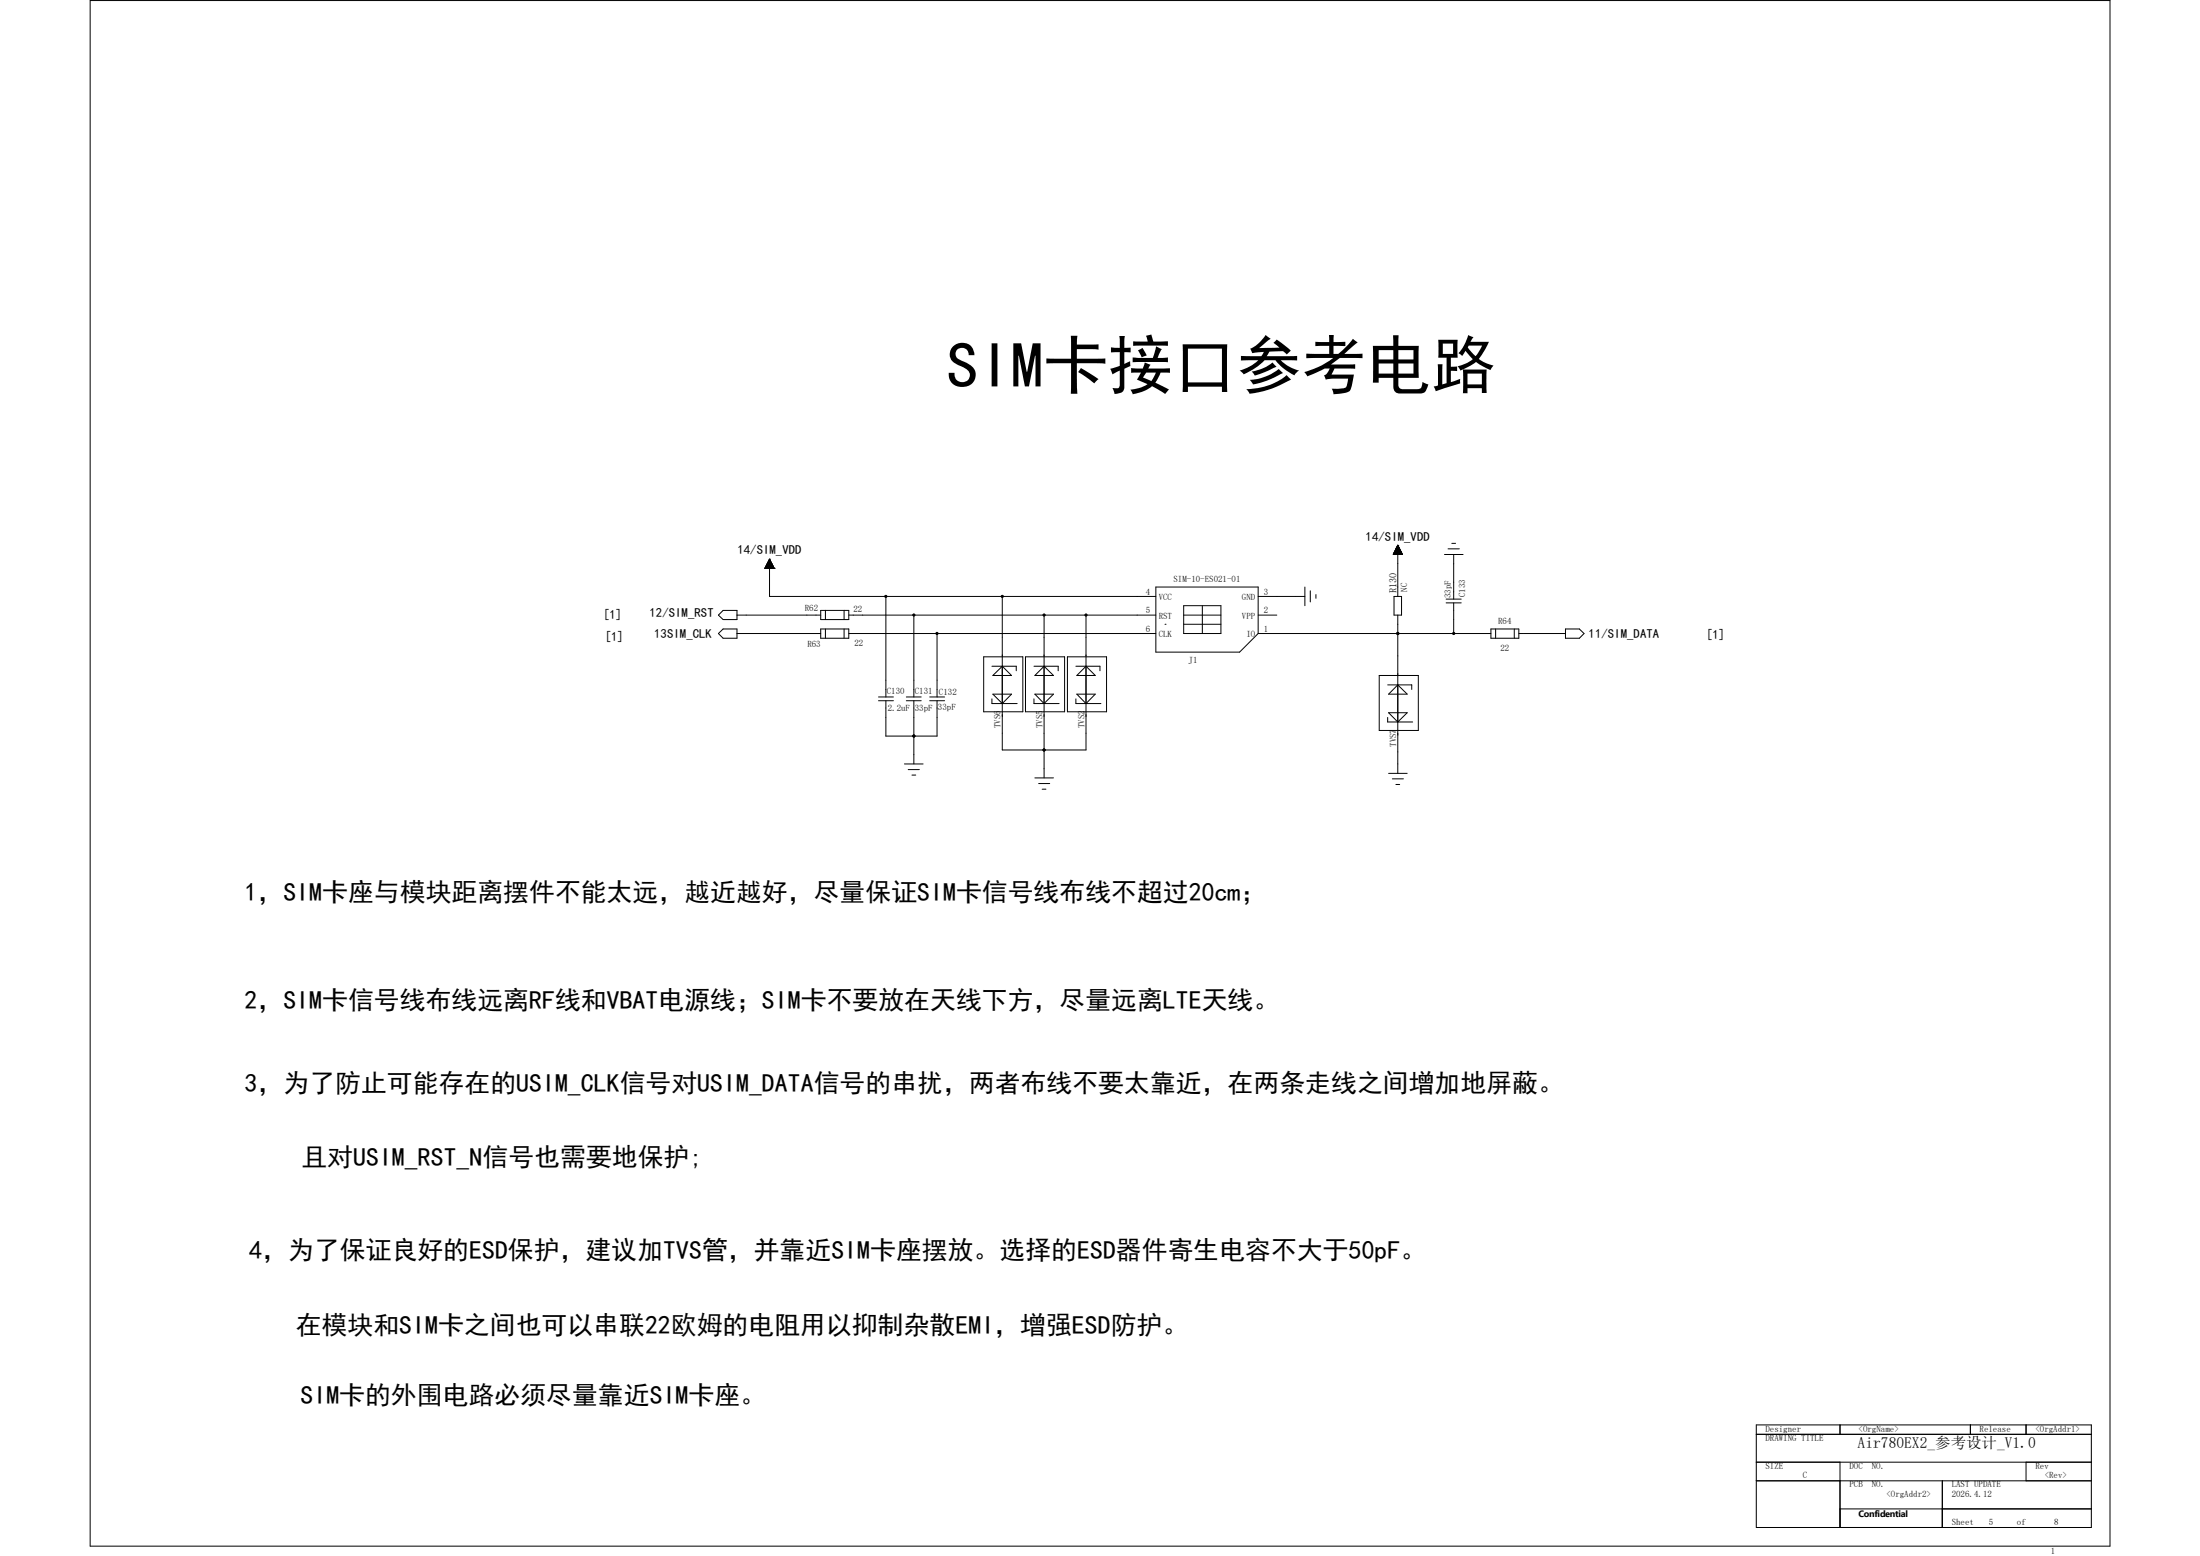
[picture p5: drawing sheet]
<svg xmlns="http://www.w3.org/2000/svg" width="297mm" height="210mm" viewBox="0 0 297 210" stroke-linecap="round" stroke-linejoin="round" font-family="sans-serif">
<g fill="none" stroke="#000" stroke-width=".14">
<path d="M12.2 .1h272.7v208.6h-272.7zM103.3 76.7h.1M103.3 76.7h1.2M103.3 76.6h1.2v.1M103.3 76.6v.1M103.3 76.6h1.1M103.4 76.5h1v.2M103.4 76.5v.2M103.4 76.5h1M103.4 76.4h1v.3M103.4 76.4v.3M103.4 76.4h1"/>
<path d="M103.5 76.3h.8v.4M103.5 76.3v.4M103.5 76.3h.8M103.5 76.2h.8v.5M103.5 76.2v.5M103.5 76.2h.7M103.6 76.1h.6v.6M103.6 76.1v.6M103.6 76v.7M103.6 76h.5M103.7 75.9h.4v.8M103.7 75.8h.4v.9"/>
<path d="M103.7 75.8v.9M103.7 75.8h.3M103.8 75.7h.2v1M103.8 75.7v1M103.8 75.7h.2M103.8 75.6h.2v1.1M103.8 75.6v1.1M103.8 75.6h.1M103.9 75.5v1.2M103.9 75.5h.1M103.9 75.5v5h52.1M103.9 75.5l-.6 1.2"/>
<path d="M103.9 75.5l.6 1.2M104.1 75.9h-.4v.8M104.5 76.7h.1M156 79.2h13.9v6.3l-2.6 2.5h-11.3zM176.2 79.2v2.5M176.9 79.7v1.5M188.1 74.8h1.2M188.1 74.8h.1M188.2 74.7h1.1M188.2 74.5v.3M188.2 74.6h1v.2M188.2 74.5h1"/>
<path d="M188.3 74.5h.8M188.3 74.4h.8v.4M188.3 74.3v.5M188.3 74.3h.8M188.4 74.3h.7v.5M188.4 74.2h.6M188.4 74.1v.7M188.4 74.1h.6M188.4 74.1h.6v.7M188.4 74v.8M188.5 74h.4M188.5 74h.4v.8"/>
<path d="M188.5 73.9v.9M188.5 73.9h.4M188.6 73.9h.3M188.6 73.8v1M188.6 73.8h.2M188.6 73.8h.2v1M188.6 73.7v1.1M188.6 73.7h.2M188.7 73.7h.1v1.1M188.7 73.6v1.2M188.7 73.6h.1M188.7 73.6v6.9"/>
<path d="M188.7 73.6l.6 1.2h-1.2M188.7 73.6l-.6 1.2M188.9 73.9v.9M189 74.2v.6M189 74.3h-.6v.5M189.2 74.5v.3M189.2 74.7h-1v.1M189.3 74.7v.1M195 74.8h2.5M195.5 74.1h1.5M196 73.3h.5M196.2 74.8v6.1"/>
<path d="M97 85.5l.6-.6h1.9v1.2h-1.9zM97.6 82.4h1.9v1.2h-1.9l-.6-.6zM99.5 83h11.3M99.5 85.5h11.3M110.8 82.4h3.8v1.2h-3.8zM110.8 84.9h3.8v1.2h-3.8zM111.4 82.4v1.2M111.4 84.9v1.2M114 82.4v1.2M114 84.9v1.2M114.6 83h41.4M114.6 85.5h41.4"/>
<path d="M118.6 94.1h2M118.6 94.6h2M119.6 94.6v4.7h6.9v-4.7M119.6 80.5v13.6M122.4 94.1h2M122.4 94.6h2M123.4 99.3h.1M123.4 83v11.1M123.4 94.6v8.5M125.5 94.1h2M125.5 94.6h2M126.5 85.5v8.6"/>
<path d="M132.8 88.6h5.3v7.5h-5.3zM133.9 94.3v.7h3.4M133.9 89.9h3.3v.6M134 91.2l1.3-1.3 1.3 1.3zM134 93.7h2.6l-1.3 1.3zM135.3 80.5h.1M135.3 80.5v20.7h11.3v-18.2M138.4 88.6h5.3v7.5h-5.3zM139.6 94.3v.7h3.4M139.6 89.9h3.3v.6M139.7 93.7h2.5l-1.3 1.3zM140.9 83h.1"/>
<path d="M140.9 89.9l1.3 1.3h-2.5zM140.9 83v22M144.1 88.6h5.3v7.5h-5.3zM145.2 94.3v.7h3.4M145.2 89.9h3.3v.6M145.4 93.7h2.5l-1.3 1.3zM146.6 89.9l1.3 1.3h-2.5zM157.3 84.3h.1M159.8 83h5M159.8 84.3h5M159.8 81.7h5v3.8h-5zM162.3 81.7v3.8"/>
<path d="M169.9 83h2.5M169.9 80.5h6.3M169.9 85.5h31.4M177.7 80.2v.6M186.2 91.2h5.3v7.4h-5.3zM187.3 96.8v.6h3.4M187.3 92.4h3.3v.6M187.5 96.2h2.5l-1.3 1.2zM188.2 80.5h1v2.5h-1zM188.7 85.5h.1M188.7 83v21.4M188.7 92.4l1.3 1.3h-2.5z"/>
<path d="M195.2 81.4h2.1M195.2 80.9h2.1M196.2 81.4v4.1M201.3 84.9h3.7v1.2h-3.7zM201.9 84.9v1.2M204.4 84.9v1.2M205 85.5h6.3M211.3 84.9h1.9l.6 .6-.6 .6h-1.9zM122.1 103.1h2.5M122.6 103.9h1.5M123.1 104.6h.5M139.7 105h2.5"/>
<path d="M140.2 105.7h1.5M140.7 106.5h.5M140.9 101.2h.1M187.5 104.4h2.5M188 105.1h1.5M188.4 105.9h.6M237.1 192.3h45.2v13.9h-45.2zM237.1 193.6h45.2M237.1 197.3h45.2M237.1 199.9h45.2M248.4 192.3v1.3M248.4 197.3v8.9"/>
<path d="M262.2 199.9v6.3M266 192.3v1.3M273.5 192.3v1.3M273.5 197.3v2.6M248.4 203.6h33.9"/>
<circle cx="119.6" cy="80.5" r=".15"/>
<circle cx="123.4" cy="83" r=".15"/>
<circle cx="123.4" cy="99.3" r=".15"/>
<circle cx="126.5" cy="85.5" r=".15"/>
<circle cx="135.3" cy="80.5" r=".15"/>
<circle cx="140.9" cy="83" r=".15"/>
<circle cx="146.6" cy="83" r=".15"/>
<circle cx="188.7" cy="85.5" r=".15"/>
<circle cx="196.2" cy="85.5" r=".15"/>
<circle cx="140.9" cy="101.2" r=".15"/>
</g>
<path d="M128.7 46.7a1.66 1.66 0 0 1 1.8-.3 1.66 1.66 0 0 1 1 1.5h-.7a.89 .89 0 0 0-.8-1 .89 .89 0 0 0-1 .8 .89 .89 0 0 0 .8 1 2.38 2.38 0 0 1 1.9 1.8 1.72 1.72 0 0 1-2.2 1.7 1.64 1.64 0 0 1-1.4-1.9h.8a1.04 1.04 0 0 0 1 1.3 1.04 1.04 0 0 0 1-1.2l-.4-.6a6.5 6.5 0 0 1-2.1-1.2 1.47 1.47 0 0 1 .3-1.9zM133.9 46.3h.8v5.9h-.8zM136.8 46.3h1.1l.7 3.9 .8-3.9h1.1v5.9h-.7v-4.2l-.9 4.2h-.5l-.9-4.2v4.2h-.7zM141.3 48.4h3.3v-3.1h.8v1.2h2.9v.7l-2.9-.1v1.3h3.8v.7l-3.8-.1v4.1h-.8v-4.1l-3.3 .1zM145.9 49.7l2.4 1.5-.6 .5-2.2-1.5zM152.7 49.7h1.6l.2-.8 .8 .3-.3 .5h2.9v.6h-1.2l-.7 1.3 1.8 1-.5 .6-1.8-1.1a5.4 5.4 0 0 1-2.6 1.1l-.3-.6a5.1 5.1 0 0 0 2.3-.8l-1.4-.6 .5-.9h-1.3zM151.1 45.3h.8l-.1 1.6h.8v.7l-.8-.1v1.6l.8-.3v.6l-.8 .4v2.4a.87 .87 0 0 1-1 .9l-.3 .1-.3-.8a.8 .8 0 0 0 .9-.1l.1-.3v-2l-1 .5-.3-.7 1.3-.4v-1.9l-1.2 .1v-.7h1.2zM152.9 48.2l2.7 .1 .5-1.6 .8 .4-.6 1.2 1.4-.1v.7h-4.8zM153 46.1h1.9l-.2-.8 .7-.2 .3 1h2v.6h-4.7zM154.7 50.3l-.4 .7 1.1 .4 .6-1.1zM153.6 47.3l.6-.4 .6 1.1-.7 .2zM159.7 46.5h6v6.4h-.7v-.7h-4.6v.7h-.7zM160.4 47.1v4.5h4.6v-4.5zM167.5 48l2.8 .1 .3-.6-1.5 .2-.3-.6a4.7 4.7 0 0 0 2.1-1.9l.6 .5-1.5 1.3 2.7-.1-.8-.6 .5-.5 1.9 1.5-.6 .5a1.24 1.24 0 0 0-1.4-.4l-.9 .1-.4 .6 4.1-.1v.6h-2.2a5.3 5.3 0 0 0 2.5 1.4l-.7 .7a7.2 7.2 0 0 1-2.5-2.1h-1.5a8.8 8.8 0 0 1-2.8 1.9l-.5-.5a6 6 0 0 0 2.5-1.4h-2.4zM168.2 52.5a8.4 8.4 0 0 0 5.5-1.9l.6 .6a14.5 14.5 0 0 1-5.6 1.9zM168.7 51.3a6.9 6.9 0 0 0 3.9-1.5l.6 .6-2.2 1-1.8 .5zM169 50.1a5.8 5.8 0 0 0 2.8-1.2l.5 .6-1.6 .7-1.3 .5zM177.6 46.1l1.8 .1v-1h.7l-.1 1 1.6-.1v.6h-1.6v1.1h.7l1.1-1.1 .8-1 .7 .5-1.8 1.6 2.4-.1v.6h-3l-1.2 .9h3.2v.6l-2.7-.1-.4 .9h3l-.1 .2a3.8 3.8 0 0 1-.6 2.1l-.6 .1-1.5 .2-.2-.7h.6a1.81 1.81 0 0 0 1.3-.3l.3-1.1h-2.2l-.8 .1-.3-.5 .4-.3 .4-.7a2.66 2.66 0 0 0-1.6 .5l-1.4 .6-.4-.6a11.3 11.3 0 0 0 3.9-1.9h-3.7v-.6l3.1 .1v-1.1h-1.8zM185.3 46.7h2.8v-1.5h.7v1.5h2.7v4.3h-2.7v.9a.56 .56 0 0 0 .6 .6h2.1a.59 .59 0 0 0 .5-.6v-.4l.8 .4-.2 .6a.8 .8 0 0 1-.9 .6h-2.6a.83 .83 0 0 1-1-.9v-1.2h-2v.6h-.8zM188.8 49.1v1.3h2v-1.3zM186.1 49.1v1.3h2v-1.3zM188.8 47.3v1.2h2v-1.2zM186.1 47.3v1.2h2v-1.2zM194.2 45.9h2.6v2.4h-.9v1.2h.8v.6l-.8-.1v1.6l1.2-.5v.6l-3.3 1.1-.2-.6 .5-.2v-2.8h.6v2.7l.6-.2v-3.4h-1.1zM198.2 45.2l.7 .3-.4 .6h2.5l-.6 1.3-.8 1 .7 .5 1.3 .4-.4 .6-1.9-1-.7 .4-1.4 .7-.4-.6a5.2 5.2 0 0 0 2-.9l-1-1.1-.4 .6-.5-.3a5.9 5.9 0 0 0 1.3-2.5zM197.5 49.9h3.2v3.1h-.6v-.6h-2v.7h-.6zM198.1 50.4v1.5h2v-1.5zM194.8 46.4v1.4h1.4v-1.4zM198.3 46.6l-.2 .3 1.1 1.2 .9-1.5z" fill="#000"/>
<g fill="#000">
<circle cx="119.6" cy="80.5" r=".15"/>
<circle cx="123.4" cy="83" r=".15"/>
<circle cx="123.4" cy="99.3" r=".15"/>
<circle cx="126.5" cy="85.5" r=".15"/>
<circle cx="135.3" cy="80.5" r=".15"/>
<circle cx="140.9" cy="83" r=".15"/>
<circle cx="146.6" cy="83" r=".15"/>
<circle cx="188.7" cy="85.5" r=".15"/>
<circle cx="196.2" cy="85.5" r=".15"/>
<circle cx="140.9" cy="101.2" r=".15"/>
</g>
<g font-size="3.5">
<text x="33" y="121.6">1，SIM卡座与模块距离摆件不能太远，越近越好，尽量保证SIM卡信号线布线不超过20cm；</text>
<text x="33" y="136.2">2，SIM卡信号线布线远离RF线和VBAT电源线；SIM卡不要放在天线下方，尽量远离LTE天线。</text>
<text x="33" y="147.3">3，为了防止可能存在的USIM_CLK信号对USIM_DATA信号的串扰，两者布线不要太靠近，在两条走线之间增加地屏蔽。</text>
<text x="40.7" y="157.4">且对USIM_RST_N信号也需要地保护;</text>
<text x="33.7" y="170">4，为了保证良好的ESD保护，建议加TVS管，并靠近SIM卡座摆放。选择的ESD器件寄生电容不大于50pF。</text>
<text x="39.9" y="180">在模块和SIM卡之间也可以串联22欧姆的电阻用以抑制杂散EMI，增强ESD防护。</text>
<text x="40.6" y="189.4">SIM卡的外围电路必须尽量靠近SIM卡座。</text>
</g>
<text font-size="2.1" x="250.8" y="195.5">Air780EX2_参考设计_V1.0</text>
<g font-size="1.7">
<text x="99.5" y="74.8">14/SIM_VDD</text>
<text x="184.4" y="73">14/SIM_VDD</text>
<text x="81.4" y="83.5">[1]</text>
<text x="87.7" y="83.2">12/SIM_RST</text>
<text x="81.6" y="86.5">[1]</text>
<text x="88.3" y="86.1">13SIM_CLK</text>
<text x="214.5" y="86.1">11/SIM_DATA</text>
<text x="230.3" y="86.2">[1]</text>
</g>
<text font-size="1.4" x="188.5" y="80.1" transform="rotate(-90 188.5 80.1)">R130</text>
<g font-size="1.2">
<text x="108.6" y="82.5">R62</text>
<text x="115.2" y="82.6">22</text>
<text x="154.7" y="80.2">4</text>
<text x="154.7" y="82.8">5</text>
<text x="156.4" y="81">VCC</text>
<text x="156.4" y="83.5">RST</text>
<text x="158.4" y="78.6">SIM-10-ES021-01</text>
<text x="167.7" y="83.5">VPP</text>
<text x="167.7" y="81">GND</text>
<text x="170.6" y="82.8">2</text>
<text x="170.6" y="80.2">3</text>
<text x="190" y="79.9" transform="rotate(-90 190 79.9)">NC</text>
<text x="195.9" y="80.8" transform="rotate(-90 195.9 80.8)">33pF</text>
<text x="197.8" y="80.6" transform="rotate(-90 197.8 80.6)">C133</text>
<text x="109" y="87.3">R63</text>
<text x="115.3" y="87.2">22</text>
<text x="154.7" y="85.3">6</text>
<text x="156.4" y="86">CLK</text>
<text x="160.5" y="89.5">J1</text>
<text x="168.3" y="86">IO</text>
<text x="170.6" y="85.3">1</text>
<text x="202.2" y="84.3">R64</text>
<text x="202.6" y="87.8">22</text>
<text x="119.7" y="93.7">C130</text>
<text x="119.8" y="96">2.2uF 33pF 33pF</text>
<text x="123.5" y="93.7">C131</text>
<text x="126.8" y="93.8">C132</text>
<text x="135.1" y="98.3" transform="rotate(-90 135.1 98.3)">TVS6</text>
<text x="140.7" y="98.3" transform="rotate(-90 140.7 98.3)">TVS5</text>
<text x="146.4" y="98.3" transform="rotate(-90 146.4 98.3)">TVS2</text>
<text x="188.5" y="100.8" transform="rotate(-90 188.5 100.8)">TVS7</text>
<text x="238.3" y="193.2">Designer</text>
<text x="238.3" y="194.5">DRAWING TITLE</text>
<text x="250.9" y="193.2">&lt;OrgName&gt;</text>
<text x="267.2" y="193.2">Release</text>
<text x="274.8" y="193.2">&lt;OrgAddr1&gt;</text>
<text x="238.3" y="198.2">SIZE</text>
<text x="243.4" y="199.5">C</text>
<text x="249.7" y="198.2">DOC</text>
<text x="249.7" y="200.7">PCB</text>
<text x="252.7" y="198.2">NO.</text>
<text x="252.7" y="200.7">NO.</text>
<text x="254.7" y="202">&lt;OrgAddr2&gt;</text>
<text x="263.5" y="200.7">LAST UPDATE</text>
<text x="263.5" y="202">2026.4.12</text>
<text x="274.8" y="198.2">Rev</text>
<text x="276" y="199.5">&lt;Rev&gt;</text>
<text x="250.9" y="204.8">Confidential</text>
<text x="263.5" y="205.8">Sheet</text>
<text x="268.5" y="205.8">5</text>
<text x="272.3" y="205.8">of</text>
<text x="276.9" y="209.8">1</text>
<text x="277.3" y="205.8">8</text>
</g>
</svg>
